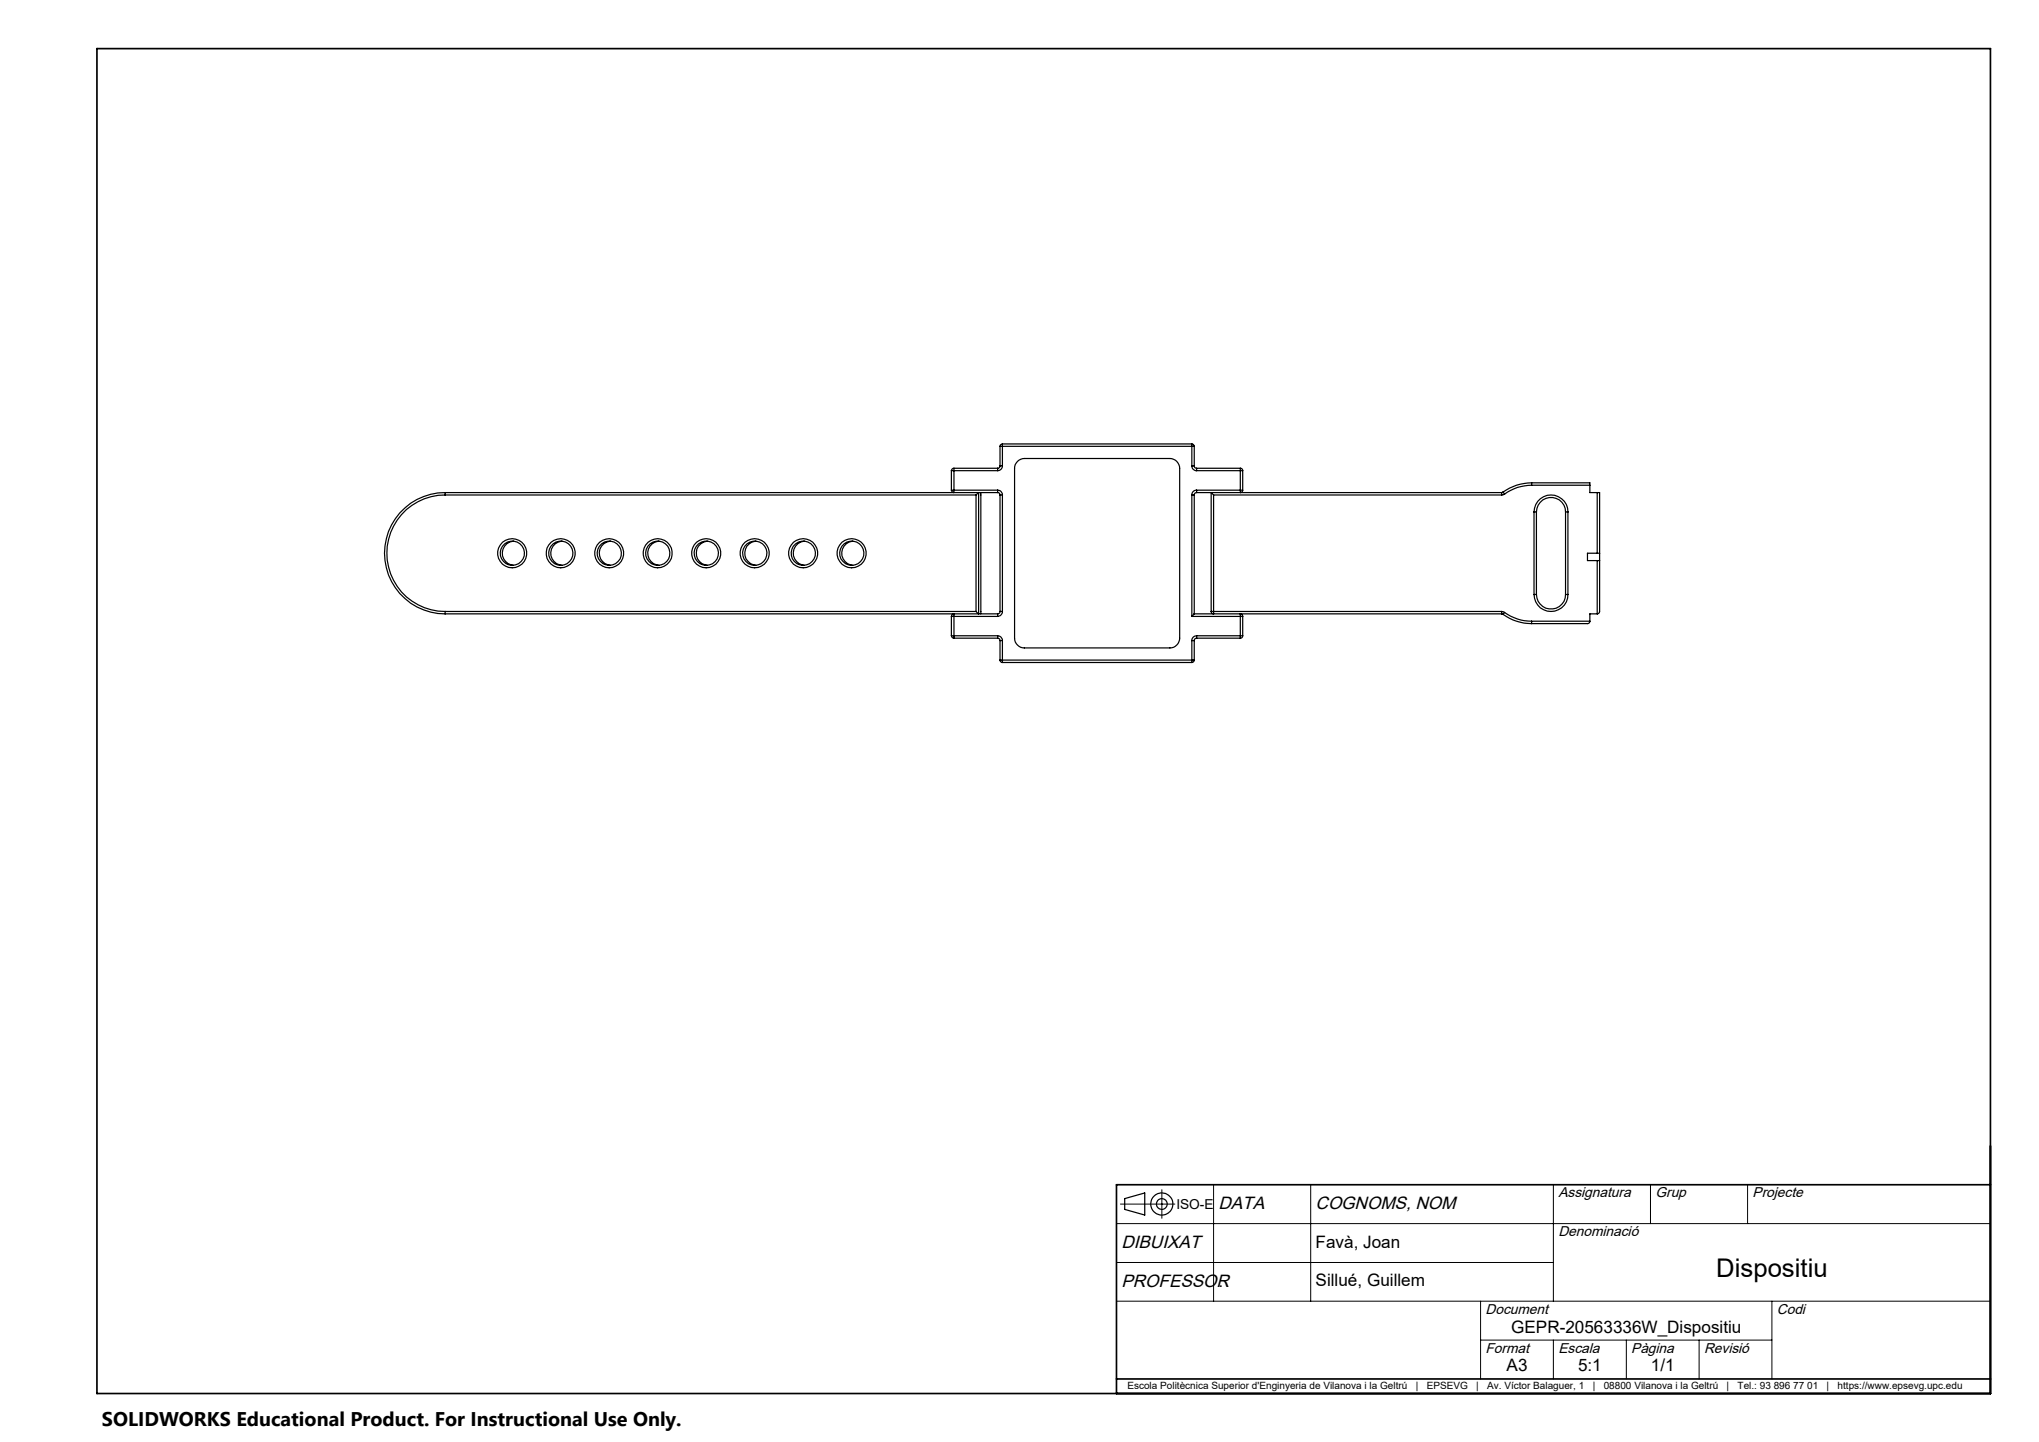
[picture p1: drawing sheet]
<svg xmlns="http://www.w3.org/2000/svg" width="420mm" height="297mm" viewBox="0 0 420 297" stroke-linecap="round" stroke-linejoin="round" font-family="sans-serif">
<g fill="none" stroke="#000" stroke-width=".25">
<path d="M196 96.9h.5M196 96.9v4.1M196.5 96.4l-.3 .1-.2 .4M196.5 96.4v.5M196.5 96.9v4.1M196.5 96.9h9M196.5 96.4h9M205.5 96.4v.5M206 91.9h.5M206 96h.5M206 96l-.1 .2-.4 .2M206 91.9v4.1"/>
<path d="M206.5 91.4l-.4 .2-.1 .3M206.5 91.4v.5M206.5 96a.96 .96 0 0 1-1 .9M206.5 91.9v4.1M206.5 91.9h39M206.5 91.4h39M209.6 95l.6-.4 .8-.2h30a2.05 2.05 0 0 1 2 2v35a2.05 2.05 0 0 1-2 2.1h-30a2.05 2.05 0 0 1-2-2.1v-35a1.78 1.78 0 0 1 .6-1.4zM245.5 96a.96 .96 0 0 0 1 .9M245.5 91.4v.5M245.5 91.9h.5M245.5 96h.5M245.5 91.4l.4 .2 .1 .3"/>
<path d="M245.5 91.9v4.1M246 96l.1 .2 .4 .2M246 91.9v4.1M246.5 96.4v.5M246.5 96.9h9M246.5 96.4h9M255.5 96.4l.4 .3 .1 .2M255.5 96.9h.5M255.5 96.4v.5M255.5 96.9v4.1M256 96.9v4.1M315.5 99.4v.5"/>
<path d="M315.5 99.4h12v.5M315.5 99.9a9.2 9.2 0 0 0-5.6 1.9M315.5 99.4a10.1 10.1 0 0 0-5.9 1.9M315.5 99.9h12M327.5 99.9v1.6h1.5M91.7 101.5v.4M91.7 101.9a12 12 0 0 0-12 12 12 12 0 0 0 12 12M91.7 101.5a12.5 12.5 0 0 0-12.5 12.4 12.5 12.5 0 0 0 12.5 12.5M91.7 101.9h109.3M91.7 101.5h113.8M105.8 111.4a2.51 2.51 0 0 0-2.3 2.5 2.51 2.51 0 0 0 2.3 2.5M115.7 111.4a2.51 2.51 0 0 0-2.3 2.5 2.51 2.51 0 0 0 2.3 2.5"/>
<path d="M125.7 111.4a2.51 2.51 0 0 0-2.3 2.5 2.51 2.51 0 0 0 2.3 2.5M135.7 111.4a2.51 2.51 0 0 0-2.3 2.5 2.51 2.51 0 0 0 2.3 2.5M145.7 111.4a2.52 2.52 0 0 0-2.3 2.5 2.52 2.52 0 0 0 2.3 2.5M155.7 111.4a2.52 2.52 0 0 0-2.3 2.5 2.52 2.52 0 0 0 2.3 2.5M165.7 111.4a2.52 2.52 0 0 0-2.3 2.5 2.52 2.52 0 0 0 2.3 2.5M175.6 111.4a2.52 2.52 0 0 0-2.2 2.5 2.52 2.52 0 0 0 2.2 2.5M196 101h.5M196 101v.1a.25 .25 0 0 0 .2 .3 .25 .25 0 0 0 .3-.1v-.3M196.5 101h9M201 101.9l.6-.4v24.9l-.6-.5M201 101.9v24M202 101.5v24.9"/>
<path d="M205.5 101a.96 .96 0 0 1 1 .9M205.5 101.5l.3 .1 .2 .3M205.5 101v.5M206 101.9h.5M206 101.9v24M206.5 101.9v24M245.5 101.9h.5M245.5 101.9v25.1M246 101.9v24.5M246.5 101a.96 .96 0 0 0-1 .9M246.5 101v.5M246.5 101.5l-.4 .1-.1 .3"/>
<path d="M246.5 101.5h62.8M246.5 101h9M250 101.9l-.5-.4v24.4M250 101.9v24M250 101.9h59.3M255.5 101h.5M255.5 101a.21 .21 0 0 0 0 .3 .21 .21 0 0 0 .3 0l.2-.3M309.3 101.5v.4M309.6 101.3l.3 .5M309.6 101.3l-.3 .2M309.9 101.8l-.6 .1M316 105.4a3.5 3.5 0 0 1 3.5-3.5 3.5 3.5 0 0 1 3.5 3.5"/>
<path d="M316 105.4h.5M316 105.4v17M316.5 105.4a3 3 0 0 1 3-2.9 3 3 0 0 1 3 2.9M316.5 105.4v17M322.5 105.4h.5M322.5 105.4v17M323 105.4v17M329 113.9h.5M329 101.5h.5v24.4l-.1 .4-.4 .1M329 115.5h.5M329 101.5v12.4M329 115.5v10.9"/>
<path d="M329 113.9h-2v1.6h2M91.7 125.9v.5M91.7 126.4h113.8M91.7 125.9h109.3M196 127h.5M196 130.9h.5M196 127v-.3a.27 .27 0 0 1 .2-.2 .27 .27 0 0 1 .3 0v.5M196 130.9l.2 .5h.3M196 127v3.9M196.5 130.9v.5M196.5 130.9h9M196.5 127v3.9"/>
<path d="M196.5 127h9M196.5 131.4h9M205.5 130.9a.96 .96 0 0 1 1 1M205.5 126.4v.6M205.5 130.9v.5M205.5 131.4l.4 .3 .1 .2M206 125.9h.5M206 125.9l-.2 .4-.3 .1M206 131.9h.5M206 136h.5M206 136l.1 .2 .4 .3M206 131.9v4.1"/>
<path d="M206.5 125.9a1.02 1.02 0 0 1-1 1.1M206.5 136v.5M206.5 131.9v4.1M206.5 136h39M206.5 136.5h39M245.5 131.9h.5M245.5 136h.5M245.5 136v.5M245.5 131.9v4.1M245.5 127h10M246 126.4l-.5 .6M246 136l-.1 .3-.4 .2"/>
<path d="M246 126.4h63.3M246 131.9v4.1M246.5 130.9a.96 .96 0 0 0-1 1M246.5 131.4l-.4 .3-.1 .2M246.5 130.9v.5M246.5 130.9h9M246.5 131.4h9M249.5 125.9h.5M249.5 125.9l.3 .5a.2 .2 0 0 0 .2-.1 .2 .2 0 0 0 0-.3v-.1M250 125.9h59.3M255.5 127v-.1a.21 .21 0 0 1 0-.3 .21 .21 0 0 1 .3-.1l.2 .5M255.5 127h.5"/>
<path d="M255.5 130.9h.5M255.5 130.9v.5M255.5 127v3.9M256 130.9l-.1 .3-.4 .2M256 127v3.9M309.3 125.9l.6 .2M309.3 125.9v.5M309.3 126.4l.3 .1M309.6 126.5a10.1 10.1 0 0 0 5.9 1.9M309.9 126.1a9.5 9.5 0 0 0 5.6 1.8M309.9 126.1l-.3 .4M315.5 127.9v.5"/>
<path d="M315.5 127.9h12M316 122.4a3.5 3.5 0 0 0 3.5 3.5 3.5 3.5 0 0 0 3.5-3.5M316 122.4h.5M316.5 122.4a3 3 0 0 0 3 3 3 3 0 0 0 3-3M322.5 122.4h.5M327.5 127.9l-.1 .3-.3 .2h-11.6M329 126.4h-1.5v1.5M231.7 246.9l4.1-1.2v4.6l-4.1-1.2z"/>
<circle cx="105.5" cy="113.9" r="3"/>
<circle cx="105.5" cy="114" r="2.5"/>
<circle cx="115.5" cy="113.9" r="3"/>
<circle cx="115.5" cy="114" r="2.5"/>
<circle cx="125.5" cy="114" r="2.99"/>
<circle cx="125.5" cy="114" r="2.5"/>
<circle cx="135.5" cy="114" r="2.99"/>
<circle cx="135.5" cy="114" r="2.5"/>
<circle cx="145.5" cy="114" r="2.99"/>
<circle cx="145.5" cy="113.9" r="2.51"/>
<circle cx="155.4" cy="114" r="2.99"/>
<circle cx="155.5" cy="113.9" r="2.51"/>
<circle cx="165.4" cy="114" r="2.99"/>
<circle cx="165.5" cy="113.9" r="2.51"/>
<circle cx="175.4" cy="113.9" r="3"/>
<circle cx="175.5" cy="114" r="2.5"/>
<circle cx="239.3" cy="248" r="1.11"/>
<circle cx="239.3" cy="248" r="2.28"/>
</g>
<g fill="none" stroke="#000" stroke-width=".21">
<path d="M230 252h180M230.8 248h11.2M239.3 245v5.9M250 244v24M270 244v24M320 244v24M340 244v8M360 244v8M230 268h180M230 260h90M305 268v16M305 276h60"/>
<path d="M320 276v8M335 276v8M350 276v8M365 268v16"/>
</g>
<path d="M20 10h390v277h-390zM410 244h-180v43M230 284h180" fill="none" stroke="#000" stroke-width=".35"/>
<text font-size="5.3" x="353.5" y="263">Dispositiu</text>
<text font-size="4.1" x="21" y="293.7">SOLIDWORKS Educational Product. For Instructional Use Only.</text>
<g font-size="3.7">
<text x="251" y="249">DATA</text>
<text x="271" y="249">COGNOMS, NOM</text>
<text x="231" y="257">DIBUIXAT</text>
<text x="231" y="265">PROFESSOR</text>
</g>
<g font-size="3.5">
<text x="271" y="257">Favà, Joan</text>
<text x="251" y="265">.</text>
<text x="271" y="265">Sillué, Guillem</text>
<text x="311.3" y="274.5">GEPR-20563336W_Dispositiu</text>
<text x="310.3" y="282.5">A3</text>
<text x="325.1" y="282.5">5:1</text>
<text x="340.1" y="282.5">1/1</text>
</g>
<g font-size="2.9">
<text x="321" y="246.6">Assignatura</text>
<text x="341" y="246.6">Grup</text>
<text x="361" y="246.6">Projecte</text>
<text x="321" y="254.6">Denominació</text>
<text x="306" y="270.6">Document</text>
<text x="366" y="270.6">Codi</text>
<text x="306" y="278.6">Format</text>
<text x="321" y="278.6">Escala</text>
<text x="336" y="278.6">Pàgina</text>
<text x="351" y="278.6">Revisió</text>
</g>
<text font-size="2.8" x="242.3" y="249">ISO-E</text>
<g font-size="2.1">
<text x="232.2" y="286.2">Escola Politècnica Superior d'Enginyeria de Vilanova i la Geltrú</text>
<text x="291.6" y="286.2">|</text>
<text x="293.9" y="286.2">EPSEVG</text>
<text x="304.1" y="286.2">|</text>
<text x="306.3" y="286.2">Av. Víctor Balaguer, 1</text>
<text x="328.1" y="286.2">|</text>
<text x="330.3" y="286.2">08800 Vilanova i la Geltrú</text>
<text x="355.7" y="286.2">|</text>
<text x="357.9" y="286.2">Tel.: 93 896 77 01</text>
<text x="376.2" y="286.2">|</text>
<text x="378.5" y="286.2">https://www.epsevg.upc.edu</text>
</g>
</svg>
